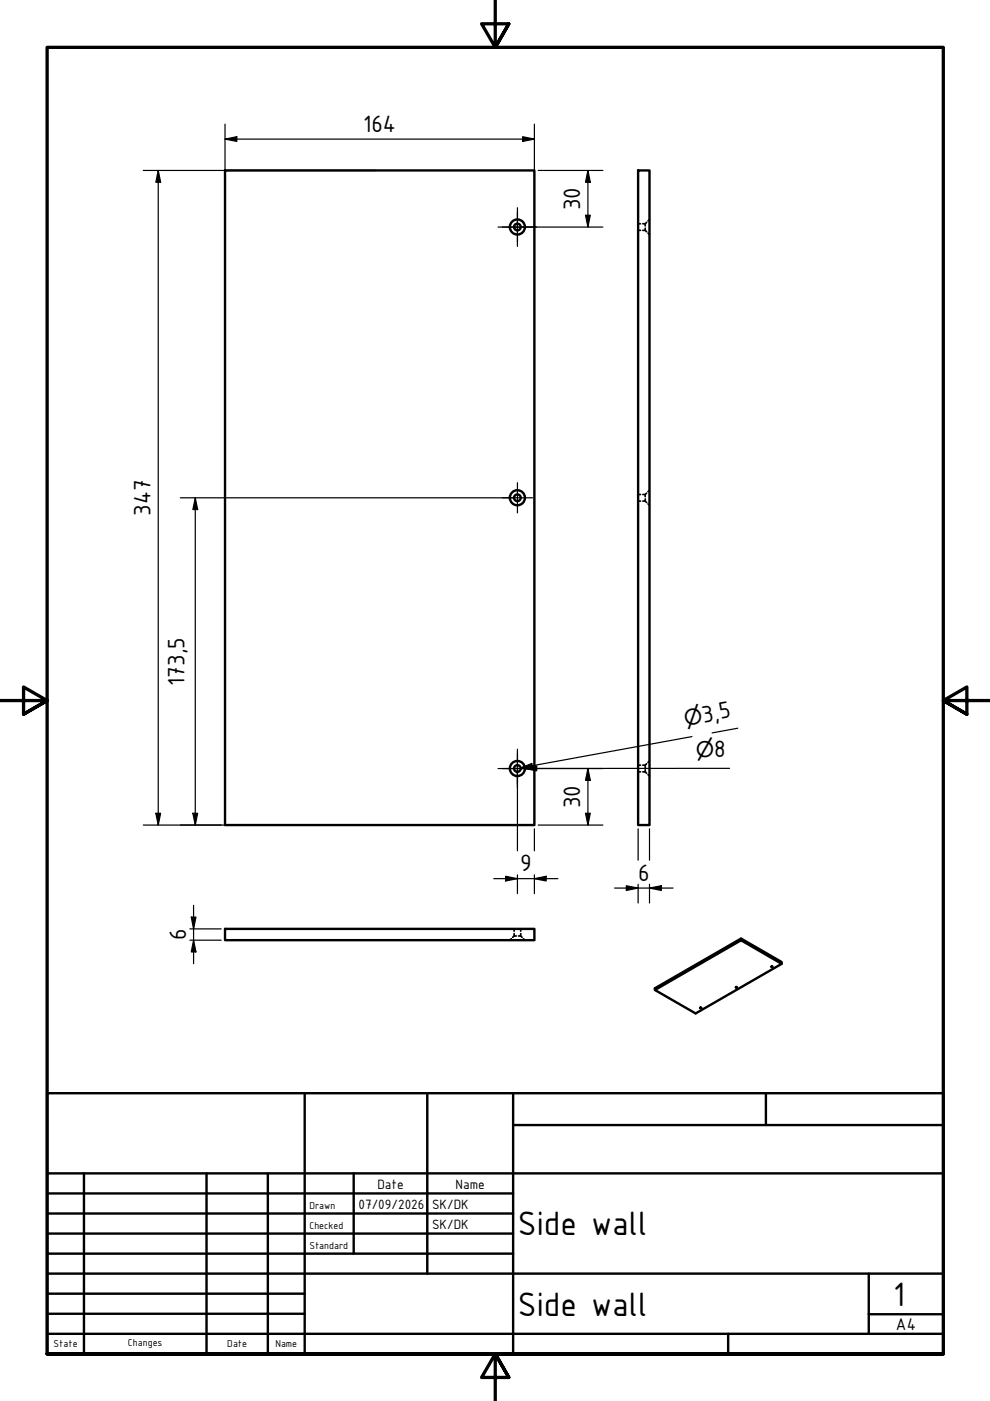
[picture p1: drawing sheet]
<svg xmlns="http://www.w3.org/2000/svg" width="210mm" height="297mm" viewBox="0 0 210 297" stroke-linecap="round" stroke-linejoin="round" font-family="sans-serif">
<!-- layer: Visible (ISO) -->
<g fill="none" stroke="#000" stroke-width=".51">
<path d="M47.7 36.1h65.6v138.8h-65.6zM135.3 36.1h2.4v138.8h-2.4zM47.7 196.9h65.6v2.4h-65.6zM157.1 199v.4M156 209.3h.3l-.2 .1zM165.7 204.4l-8.6-5-18.2 10.5v-.4l18.2-10.5 8.6 5v.4l-18.2 10.5-8.6-5"/>
<circle cx="109.7" cy="48.1" r=".71"/>
<circle cx="109.7" cy="48.1" r="1.6"/>
<circle cx="109.7" cy="105.5" r=".71"/>
<circle cx="109.7" cy="105.5" r="1.6"/>
<circle cx="109.7" cy="162.9" r=".71"/>
<circle cx="109.7" cy="162.9" r="1.6"/>
<circle cx="148.6" cy="213.7" r=".1"/>
<circle cx="163.7" cy="205" r=".1"/>
</g>
<!-- layer: Hidden (ISO) -->
<g fill="none" stroke="#000" stroke-width=".36">
<path d="M135.3 47.4h.5M135.3 48.8h.5M136.3 47.4h.5M136.3 48.8h.5M136.8 47.4v.5M136.8 48.4v.4M136.8 48.8l.3 .3M137.1 47.1l-.3 .3M137.4 49.4l.3 .3M137.7 46.5l-.3 .3M135.3 104.8h.5M135.3 106.2h.5"/>
<path d="M136.3 104.8h.5M136.3 106.2h.5M136.8 104.8v.5M136.8 105.8v.4M136.8 106.2l.3 .3M137.1 104.5l-.3 .3M137.4 106.8l.3 .3M137.7 103.9l-.3 .3M135.3 162.2h.5M135.3 163.6h.5M136.3 162.2h.5M136.3 163.6h.5"/>
<path d="M136.8 162.2v.5M136.8 163.2v.4M136.8 163.6l.3 .3M137.1 161.9l-.3 .3M137.4 164.2l.3 .3M137.7 161.3l-.3 .3M108.4 199l-.3 .3M109 198.4h.5M109 198.4l-.3 .3M109 196.9v.5M109 197.9v.5M109.9 198.4h.5l.3 .3"/>
<path d="M110.4 196.9v.5M110.4 197.9v.5M111 199l.3 .3"/>
</g>
<!-- layer: Border (ISO) -->
<path d="M105 0v10l-2.9-5h5.8l-2.9 5 2.9-5M0 148.5h10l-5-2.8v5.7l5-2.9-5 2.9M210 148.5h-10l5-2.8v5.7l-5-2.9 5 2.9M10 287v-277h190v277h-190h190M107.9 292l-2.9-5 2.9 5h-5.8l2.9-5v10" fill="none" stroke="#000" stroke-width=".7"/>
<!-- layer: Title (ISO) -->
<g fill="none" stroke="#000" stroke-width=".51">
<path d="M10 231.8h190v55.2h-190zM64.6 231.8v55.2M90.6 231.8v38.2M108.8 238.5h91.2M108.8 231.8v55.2M162.4 231.8v6.7M10 253h98.8M10 257.3h98.8M10 248.8h190M17.8 248.8v38.2M43.8 248.8v38.2M56.8 248.8v38.2"/>
<path d="M75 248.8v17M10 261.5h98.8M10 265.8h98.8M10 270h190M10 274.3h54.6M10 278.5h54.6M184.2 278.6h15.8M184.2 270v12.8M10 282.8h190M154.4 282.8v4.2"/>
</g>
<!-- layer: Center Mark (ISO) -->
<path d="M105.6 48.1h8.2M106.5 48.1h6.4M109.7 44v8.2M109.7 44.9v6.4M106.5 105.5h6.4M109.7 102.3v6.4M109.7 158.8v8.2M109.7 159.7v6.4M105.6 162.9h8.2M106.5 162.9h6.4" fill="none" stroke="#000" stroke-width=".25"/>
<!-- layer: Dimension (ISO) -->
<g fill="none" stroke="#000" stroke-width=".25">
<path d="M30.4 36.1h49.3M33.5 36.1l.6 2.5h-1.1zM33.5 36.1v138.8M47.7 29.5l2.5-.5v1zM47.7 29.5h65.6M47.7 26.3v147.8M110.8 29l2.5 .5-2.5 .5zM113.3 26.3v147.8M114.1 36.1h13.7M124.7 36.1l.5 2.5h-1.1zM124.7 36.1v12M110.5 48.1h17.3"/>
<path d="M124.1 45.6h1.1l-.5 2.5zM38.2 105.5h70.7M41.4 105.5l.5 2.5h-1zM41.4 105.5v69.4M146.7 156.2l-36.3 6.6M156.4 154.4l-5.4 1M30.4 174.9h49.3M33 172.4h1.1l-.6 2.5zM40.9 172.4h1l-.5 2.5zM109.7 163.7v16.7M110.4 162.8l2.4-.9 .1 1zM110.5 162.9h17.3"/>
<path d="M111.3 162.9l2.5-.5v1zM113.3 175.7v4.7M114.1 174.9h13.7M124.1 172.4h1.1l-.5 2.5zM124.7 162.9l.5 2.5h-1.1zM124.7 162.9v12M135.3 175.7v6.7M137.7 175.7v6.7M154.7 162.9h-43.4M40.3 199.3h6.6M40.3 196.9h6.6M40.6 194.4h1l-.6 2.5z"/>
<path d="M41 199.3l.6 2.5h-1zM41 191.9v12.4M104.7 186.3h13.6M107.2 185.8l2.5 .5-2.5 .5zM109.7 185.5v4M113.3 186.3l2.5-.5v1zM113.3 185.5v4M130.3 188.3h12.4M132.8 187.8l2.5 .5-2.5 .5zM135.3 187.5v4M137.7 188.3l2.5-.5v1zM137.7 187.5v4"/>
</g>
<g fill="#000">
<path d="M33.5 36.1l.6 2.5h-1.1zM47.7 29.5l2.5-.5v1zM110.8 29l2.5 .5-2.5 .5zM124.7 36.1l.5 2.5h-1.1zM124.1 45.6h1.1l-.5 2.5zM41.4 105.5l.5 2.5h-1zM33 172.4h1.1l-.6 2.5zM40.9 172.4h1l-.5 2.5zM110.4 162.8l2.4-.9 .1 1zM111.3 162.9l2.5-.5v1zM124.1 172.4h1.1l-.5 2.5zM124.7 162.9l.5 2.5h-1.1z"/>
<path d="M40.6 194.4h1l-.6 2.5zM107.2 185.8l2.5 .5-2.5 .5zM113.3 186.3l2.5-.5v1zM132.8 187.8l2.5 .5-2.5 .5zM137.7 188.3l2.5-.5v1zM41 199.3l.6 2.5h-1z"/>
</g>
<g font-size="7.7">
<text x="109.8" y="261.9">Side wall</text>
<text x="109.8" y="278.9">Side wall</text>
<text x="189.4" y="276.8">1</text>
</g>
<g font-size="5.4">
<text x="77" y="27.9">164</text>
<text x="123" y="44.6" transform="rotate(-90 123 44.6)">30</text>
<text x="31.9" y="109.4" transform="rotate(-90 31.9 109.4)">347</text>
<text x="39.1" y="145.4" transform="rotate(-90 39.1 145.4)">173,5</text>
<text x="149.2" y="153.2" transform="rotate(-10 149.2 153.2)">3,5</text>
<text x="151.4" y="160.4">8</text>
<text x="123" y="171.4" transform="rotate(-90 123 171.4)">30</text>
<text x="110.3" y="184.7">9</text>
<text x="135.3" y="186.7">6</text>
<text x="39.5" y="199.4" transform="rotate(-90 39.5 199.4)">6</text>
</g>
<g font-size="4.6">
<text x="145.3" y="153.9" transform="rotate(-10 145.3 153.9)">⌀</text>
<text x="147.5" y="160.4">⌀</text>
</g>
<text font-size="3.9" x="190" y="282">A4</text>
<g font-size="3.1">
<text x="76" y="256.3">07/09/2026</text>
<text x="80" y="252">Date</text>
<text x="91.6" y="256.3">SK/DK</text>
<text x="96.6" y="252">Name</text>
<text x="91.6" y="260.5">SK/DK</text>
</g>
<g font-size="2.3">
<text x="65.6" y="256.3">Drawn</text>
<text x="65.6" y="260.5">Checked</text>
<text x="65.6" y="264.8">Standard</text>
<text x="11.3" y="285.7">State</text>
<text x="27.1" y="285.4">Changes</text>
<text x="48.2" y="285.7">Date</text>
<text x="58.4" y="285.7">Name</text>
</g>
</svg>
